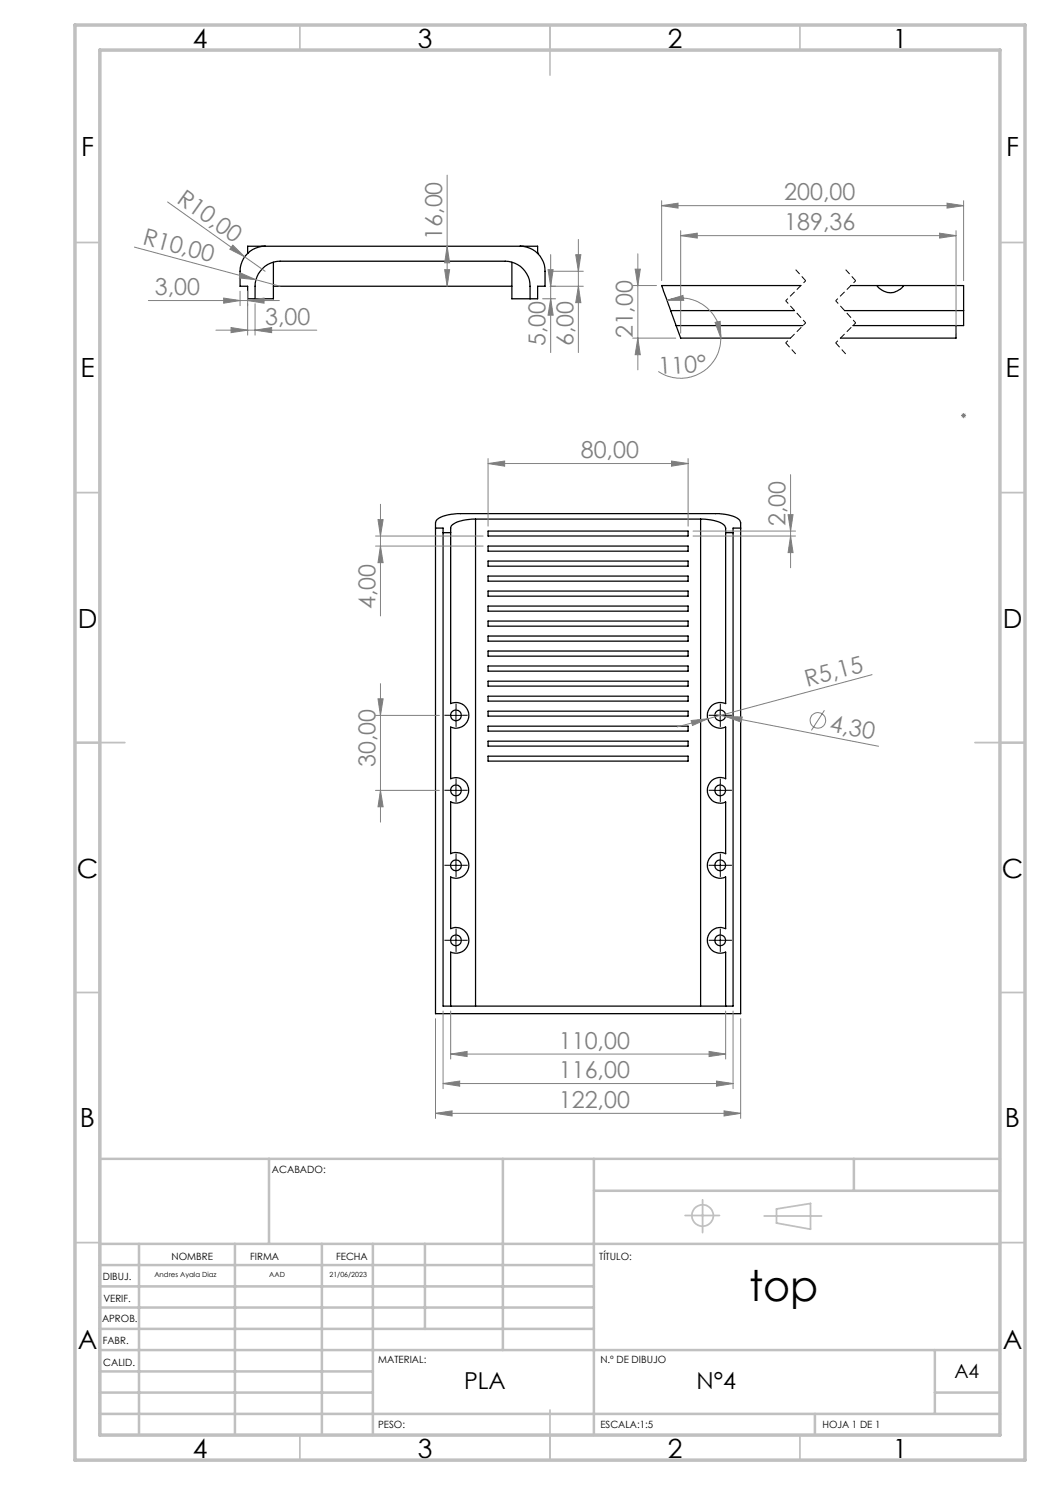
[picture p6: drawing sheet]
<svg xmlns="http://www.w3.org/2000/svg" width="210mm" height="297mm" viewBox="0 0 210 297" stroke-linecap="round" stroke-linejoin="round" font-family="sans-serif">
<g fill="none" stroke="#000" stroke-width=".25">
<path d="M51 59.8a8 8 0 0 1 .7-5.1 5 5 0 0 1 4.3-2.5h45a5 5 0 0 1 5 5.1v2.5M53 49.2a5.1 5.1 0 0 0-5 5.1v3h1.5v2.5h1.5M53 49.2h-3.5v1.5M53 49.2h51M54.7 52.5v7.3h-3.7M54.7 57.3h47.7M102.4 52.5v7.3h3.6M104 49.2a5 5 0 0 1 5 5.1v3h-1.5v2.5h-1.5M104 49.2h3.5v1.5M107.5 50.7h.1M160.2 57.1h-27.9l1.8 5M170.1 57.1h5.4"/>
<path d="M175.5 57.1a3 3 0 0 0 5.1 0M175.5 57.1h5.1M180.6 57.1h12.1v5M134.1 62.1h24.8M134.1 62.1l2 5.5h22M135.2 65.1h25.4M168.9 62.1h23.8M191.2 65.1v2.5h-23.1M192.7 62.1v3h-22.1M87.1 105.6h1.5v95.6h58v-95.6h1.5M87.3 104.1a7.1 7.1 0 0 1 4.8-1.4h51a7.1 7.1 0 0 1 4.9 1.4l.1 .5v98.1h-61v-98.1zM88.6 106.5h1.5"/>
<path d="M95.1 103.8a7.1 7.1 0 0 0-4.8 1.4l-.2 .4v35.1a2.57 2.57 0 0 1 3.7 2.4 2.57 2.57 0 0 1-3.7 2.3v10.3a2.54 2.54 0 0 1 3.6 2.4 2.54 2.54 0 0 1-3.6 2.3v10.3a2.56 2.56 0 0 1 3.7 2.4 2.56 2.56 0 0 1-3.7 2.3v10.3a2.57 2.57 0 0 1 3.7 2.4 2.57 2.57 0 0 1-3.7 2.3v10.8M95.1 103.8h45M95.1 103.8v97.4M97.6 106.2h40v1h-40zM97.6 109.2h40v1h-40zM97.6 112.2h40v1h-40zM97.6 115.2h40v1h-40zM97.6 118.2h40v1h-40zM140.1 103.8a7.1 7.1 0 0 1 4.9 1.4l.1 .4v35.1a2.58 2.58 0 0 0-3.6 2.4 2.58 2.58 0 0 0 3.6 2.3v10.3a2.57 2.57 0 0 0-3.6 2.4 2.57 2.57 0 0 0 3.6 2.3v10.3a2.57 2.57 0 0 0-3.6 2.4 2.57 2.57 0 0 0 3.6 2.3v10.3a2.58 2.58 0 0 0-3.6 2.4 2.58 2.58 0 0 0 3.6 2.3v10.8M140.1 103.8v97.4M145.1 106.5h1.5M97.6 121.2h40v1h-40z"/>
<path d="M97.6 124.2h40v1h-40zM97.6 127.2h40v1h-40zM97.6 130.2h40v1h-40zM97.6 133.2h40v1h-40zM97.6 136.2h40v1h-40zM97.6 139.2h40v1h-40zM97.6 151.2h40v1h-40zM97.6 142.2h40v1h-40zM97.6 145.2h40v1h-40zM97.6 148.2h40v1h-40z"/>
<circle cx="91.2" cy="158.1" r="1.07"/>
<circle cx="91.2" cy="143.1" r="1.07"/>
<circle cx="144.1" cy="158.1" r="1.07"/>
<circle cx="144.1" cy="143.1" r="1.07"/>
<circle cx="91.2" cy="173.1" r="1.09"/>
<circle cx="144.1" cy="173.1" r="1.07"/>
<circle cx="91.2" cy="188.1" r="1.06"/>
<circle cx="144" cy="188.1" r="1.06"/>
</g>
<g fill="none" stroke="#808080" stroke-width=".2">
<path d="M89.4 35v22.3M26.9 49.4l29.1 7.9M33.5 40.4l15.4 11M44.7 59.6l3.3 .5-3.3 .5zM46.6 49l2.3 2.4-2.9-1.6zM48 58.2v2.9M48.1 54.6l3.1 1.3-3.3-.3zM48.9 51.4l4.1 2.9M49.5 58.2v8.8M88.9 53.9h1l-.5 3.4zM89.4 49.2l.5 3.4h-1zM108.5 59.8h2.6"/>
<path d="M109.6 53.9h1l-.5 3.4zM110 57.3h6.7M110 54.3h6.7M110.1 50.9v19.6M110.1 59.8l.5 3.2h-1zM115.1 50.9h1.1l-.5 3.4zM115.7 57.3l.5 3.2h-1.1zM115.7 47.9v22.6M126.5 57.1h4.8M127 53.8h1.1l-.5 3.3zM127.6 50.8v23.2M132.3 41.1l3.3-.5v1z"/>
<path d="M132.3 40.1v16M132.3 41.1h60.4M136.1 47.1l3.4-.5v1zM136.1 46.1v20.5M136.1 47.1h55.1M187.9 46.6l3.3 .5-3.3 .5zM189.4 40.6l3.3 .5-3.3 .5zM191.2 46.1v20.5M192.7 40.1v16M29.7 60.1h26.2M43.2 66h20.2M46.2 65.5l3.3 .5-3.3 .5z"/>
<path d="M49.5 60.1l3.3-.5v1zM51 66l3.3-.5v1zM51 60.7v6.3M126.5 67.6h8.6M127.6 67.6l.5 3.3h-1.1zM133.4 60.1l3.2-1 .1 1zM133.4 60.1a8.1 8.1 0 0 1 10.8 7.5M143 64.5l1-.2 .2 3.3zM144.2 67.6a8 8 0 0 1-12.5 6.7M97.6 92.7l3.3-.5v1zM97.6 91.7v13.5M97.6 92.7h40"/>
<path d="M134.3 92.2l3.3 .5-3.3 .5zM137.6 91.7v13.5M158.1 94.9v18.7M192.2 83.1h1M192.4 82.8l.7 .7M192.7 82.6v1M193.1 82.8l-.7 .7M75.1 107.2h21.5M75.1 109.2h21.5M75.6 103.9h1l-.5 3.3zM76.1 100.9v22.3M76.1 109.2l.5 3.3h-1z"/>
<path d="M138.6 107.2h20.5M138.6 106.2h20.5M157.6 102.9h1l-.5 3.3zM158.1 107.2l.5 3.3h-1zM75.6 139.8h1l-.5 3.3zM76.1 136.7v27.7M174.4 134.9l-32.8 8.9M75.1 143.1h12.8M75.1 158.1h12.8M76.1 158.1l.5 3.3h-1zM138.2 144.1l3.4-.3-3.1 1.3zM141.6 143.8l-6.2 1.6"/>
<path d="M143 142.9l2.1 .4M145.1 143.3l3.3 .1-.2 1zM145.1 143.3l30.6 6M164.9 142.1l-2.6 4M87.1 203.7v20M88.6 216.7l3.3-.5v1zM88.6 202.2v15.5M88.6 216.7h58M90.1 210.8l3.3-.5v1zM90.1 202.2v9.6M90.1 210.8h55M141.8 210.3l3.3 .5-3.3 .5z"/>
<path d="M143.3 216.2l3.3 .5-3.3 .5zM145.1 202.2v9.6M146.6 202.2v15.5M148.1 203.7v20M87.1 222.7l3.3-.5v1zM87.1 222.7h61M144.8 222.2l3.3 .5-3.3 .5z"/>
<circle cx="163.6" cy="144.1" r="1.56"/>
</g>
<g fill="none" stroke="#c0c0c0" stroke-width=".35">
<path d="M60 5v5M110 5v10M160 5v5M15 48.5h5M200 48.5h5M15 98.5h5M200 98.5h5M15 148.5h10M195 148.5h10M15 198.5h5M200 198.5h5M140.5 240v6.5"/>
<path d="M15 248.5h5M137 243.1h6.9M152.8 243.2h11.5M155.3 241.8l6.8-1.1v5.1l-6.8-1.2zM200 248.5h5M60 287v5M110 282v10M160 287v5"/>
<circle cx="140.5" cy="243.1" r="2.14"/>
</g>
<g fill="none" stroke="#000" stroke-width=".2" stroke-dasharray="15.2 1.3 1.3 1.3" stroke-linecap="butt">
<path d="M90 143.1h-1.1M90 158.1h-1.1M91.2 141.8v-1.1M91.2 144.3v1.1M91.2 156.8v-1.1M91.2 159.3v1.1M92.5 143.1h1M92.5 158.1h1M142.8 143.1h-1.1M142.8 158.1h-1.1M144.1 141.8v-1.1M144.1 144.3v1.1"/>
<path d="M144.1 156.8v-1.1M144.1 159.3v1.1M145.3 143.1h1.1M145.3 158.1h1.1M90 173.1h-1.1M91.2 171.8v-1.1M91.2 174.3v1.1M92.5 173.1h1M142.8 173.1h-1.1M144.1 171.8v-1.1M144.1 174.3v1.1M145.3 173.1h1.1"/>
<path d="M90 188.1h-1.1M91.2 186.8v-1.1M91.2 189.3v1.1M92.5 188.1h1M142.8 188.1h-1.1M144.1 186.8v-1.1M144.1 189.3v1.1M145.3 188.1h1.1"/>
</g>
<path d="M159.1 53.9l2 2.2M169.1 53.9l2 2.2M157.1 68.6l2 2.2M167.1 68.6l2 2.2" fill="none" stroke="#000" stroke-width=".2" stroke-dasharray="1.3 .6" stroke-dashoffset=".1" stroke-linecap="butt"/>
<path d="M161.1 56.1l-4 4M171.1 56.1l-4 4M161.1 64.6l-4 4M171.1 64.6l-4 4" fill="none" stroke="#000" stroke-width=".2" stroke-dasharray="1.3 .6" stroke-dashoffset=".7" stroke-linecap="butt"/>
<path d="M157.1 60.1l4 4.5M167.1 60.1l4 4.5" fill="none" stroke="#000" stroke-width=".2" stroke-dasharray="1.3 .6" stroke-dashoffset=".5" stroke-linecap="butt"/>
<g fill="none" stroke="#000" stroke-width=".2">
<path d="M90 143.1h2.4M90 158.1h2.4M91.2 141.8v2.5M91.2 156.8v2.5M142.8 143.1h2.5M142.8 158.1h2.5M144 141.8v2.5M144 156.8v2.5M90 173.1h2.4M91.2 171.8v2.5M142.8 173.1h2.5M144 171.8v2.5"/>
<path d="M90 188.1h2.4M91.2 186.8v2.5M142.8 188.1h2.5M144 186.8v2.5"/>
</g>
<g fill="none" stroke="#c0c0c0" stroke-width=".5">
<path d="M53.8 231.8v17M100.6 231.8v38.2M118.8 231.8v55.2M118.8 238.2h81.2M170.8 231.8v6.4M200 231.8h-180v55.2M20 248.8h180M20 257.3h98.8M20 253h98.8M27.8 248.8v38.2M47 248.8v38.2M64.4 248.8v38.2"/>
<path d="M74.6 248.8v38.2M85 248.8v17M20 265.8h98.8M20 261.5h98.8M20 278.5h54.6M20 274.3h54.6M20 270h180M187 278.5h13M187 270v12.8M20 282.8h180M163 282.8v4.2"/>
</g>
<path d="M15 5h190v287h-190zM20 10h180v277h-180z" fill="none" stroke="#c0c0c0" stroke-width=".7"/>
<g fill="#808080">
<path d="M46.6 49l2.3 2.4-2.9-1.6z"/>
<path d="M48.1 54.6l3.1 1.3-3.3-.3z"/>
<path d="M138.2 144.1l3.4-.3-3.1 1.3z"/>
<path d="M145.1 143.3l3.3 .1-.2 1z"/>
<path d="M51 66l3.3-.5v1zM46.2 65.5l3.3 .5-3.3 .5zM49.5 60.1l3.3-.5v1zM44.7 59.6l3.3 .5-3.3 .5z"/>
<path d="M134.3 92.2l3.3 .5-3.3 .5zM97.6 92.7l3.3-.5v1z"/>
<path d="M132.3 41.1l3.3-.5v1zM189.4 40.6l3.3 .5-3.3 .5zM136.1 47.1l3.4-.5v1zM187.9 46.6l3.3 .5-3.3 .5z"/>
<path d="M90.1 210.8l3.3-.5v1zM141.8 210.3l3.3 .5-3.3 .5z"/>
<path d="M143.3 216.2l3.3 .5-3.3 .5zM88.6 216.7l3.3-.5v1z"/>
<path d="M143 64.5l1-.2 .2 3.3zM133.4 60.1l3.2-1 .1 1z"/>
<path d="M110.1 59.8l.5 3.2h-1zM109.6 53.9h1l-.5 3.4z"/>
<path d="M158.1 107.2l.5 3.3h-1zM157.6 102.9h1l-.5 3.3z"/>
<path d="M88.9 53.9h1l-.5 3.4zM89.4 49.2l.5 3.4h-1z"/>
<path d="M115.7 57.3l.5 3.2h-1.1zM115.1 50.9h1.1l-.5 3.4z"/>
<path d="M75.6 103.9h1l-.5 3.3zM76.1 109.2l.5 3.3h-1zM75.6 139.8h1l-.5 3.3zM76.1 158.1l.5 3.3h-1zM127 53.8h1.1l-.5 3.3zM127.6 67.6l.5 3.3h-1.1z"/>
<path d="M87.1 222.7l3.3-.5v1zM144.8 222.2l3.3 .5-3.3 .5z"/>
</g>
<text font-size="8.5" x="149.8" y="260.3">top</text>
<g font-size="5.3">
<text x="38.5" y="9.5">4</text>
<text x="83.5" y="9.5">3</text>
<text x="133.6" y="9.5">2</text>
<text x="178.6" y="9.5">1</text>
<text x="16.2" y="31.3">F</text>
<text x="201.2" y="31.3">F</text>
<text x="16.1" y="75.5">E</text>
<text x="201.1" y="75.5">E</text>
<text x="15.5" y="125.5">D</text>
<text x="200.5" y="125.5">D</text>
<text x="15.4" y="175.5">C</text>
<text x="200.4" y="175.5">C</text>
<text x="16" y="225.5">B</text>
<text x="201" y="225.5">B</text>
<text x="15.5" y="269.8">A</text>
<text x="200.5" y="269.8">A</text>
<text x="38.5" y="291.5">4</text>
<text x="83.5" y="291.5">3</text>
<text x="133.6" y="291.5">2</text>
<text x="178.6" y="291.5">1</text>
</g>
<g font-size="4.7" fill="#808080">
<text x="35.1" y="40.3" transform="rotate(35 35.1 40.3)">R10,00</text>
<text x="156.8" y="40.1">200,00</text>
<text x="88.4" y="48" transform="rotate(-90 88.4 48)">16,00</text>
<text x="156.8" y="46.1">189,36</text>
<text x="28.4" y="48.8" transform="rotate(15 28.4 48.8)">R10,00</text>
<text x="31" y="59.1">3,00</text>
<text x="53" y="65">3,00</text>
<text x="109.1" y="69.2" transform="rotate(-90 109.1 69.2)">5,00</text>
<text x="114.7" y="69.2" transform="rotate(-90 114.7 69.2)">6,00</text>
<text x="126.6" y="67.7" transform="rotate(-90 126.6 67.7)">21,00</text>
<text x="131.8" y="74.9" transform="rotate(-3 131.8 74.9)">110°</text>
<text x="116.2" y="91.7">80,00</text>
<text x="157.1" y="105.2" transform="rotate(-90 157.1 105.2)">2,00</text>
<text x="75.1" y="121.9" transform="rotate(-90 75.1 121.9)">4,00</text>
<text x="161.4" y="137.4" transform="rotate(-15 161.4 137.4)">R5,15</text>
<text x="165.8" y="146.2" transform="rotate(11 165.8 146.2)">4,30</text>
<text x="75.1" y="153.5" transform="rotate(-90 75.1 153.5)">30,00</text>
<text x="111.8" y="209.8">110,00</text>
<text x="111.8" y="215.7">116,00</text>
<text x="111.8" y="221.6">122,00</text>
</g>
<g font-size="4.7">
<text x="92.8" y="277.9">PLA</text>
<text x="139.3" y="277.9">N°4</text>
</g>
<text font-size="3.9" x="190.9" y="275.5">A4</text>
<g font-size="2">
<text x="54.4" y="234.6">ACABADO:</text>
<text x="34.3" y="252">NOMBRE</text>
<text x="50" y="251.9">FIRMA</text>
<text x="67.2" y="251.9">FECHA</text>
<text x="119.9" y="251.9">TÍTULO:</text>
<text x="20.6" y="256.1">DIBUJ.</text>
<text x="20.7" y="260.3">VERIF.</text>
<text x="20.4" y="264.4">APROB.</text>
<text x="20.5" y="268.8">FABR.</text>
<text x="20.7" y="273.1">CALID.</text>
<text x="75.6" y="272.5">MATERIAL:</text>
<text x="120.1" y="272.5">N.º DE DIBUJO</text>
<text x="75.6" y="285.5">PESO:</text>
<text x="120.1" y="285.6">ESCALA:1:5</text>
<text x="164.5" y="285.6">HOJA 1 DE 1</text>
</g>
<g font-size="1.4">
<text x="30.9" y="255.3">Andres Ayala Diaz</text>
<text x="53.8" y="255.3">AAD</text>
<text x="65.9" y="255.3">21/06/2023</text>
</g>
</svg>
